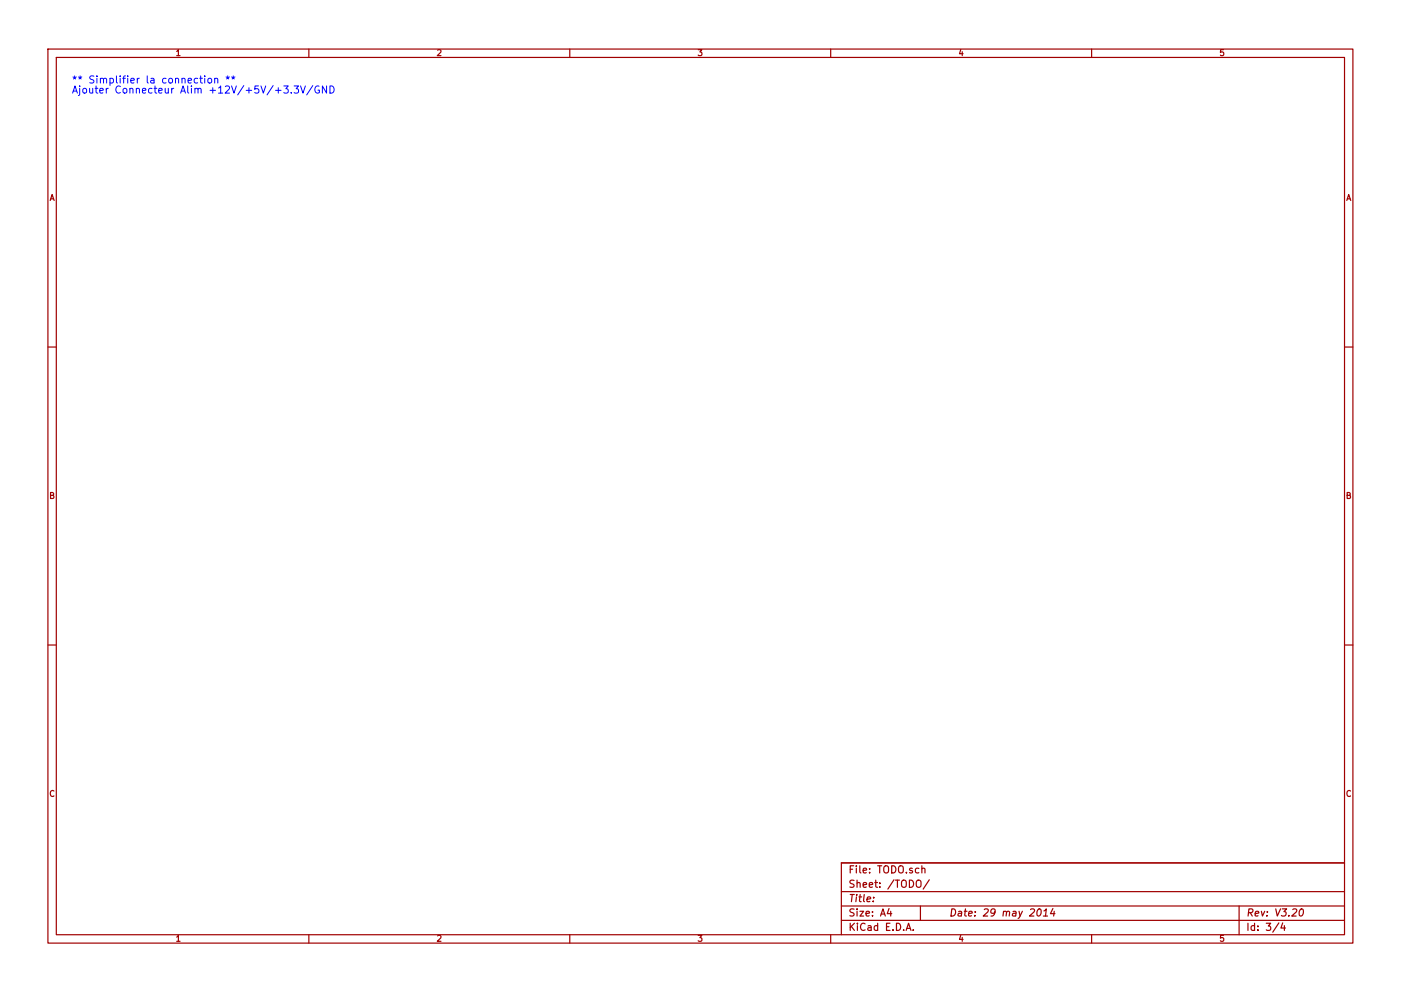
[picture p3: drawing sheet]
<svg xmlns="http://www.w3.org/2000/svg" width="297mm" height="210mm" viewBox="0 0 297 210" stroke-linecap="round" stroke-linejoin="round" font-family="sans-serif">
<g fill="none" stroke="#a00000" stroke-width=".25">
<path d="M10.2 10.4h276.6v189.7h-276.6zM11.9 12.2h273.2v186.1h-273.2zM65.5 10.4v1.8M120.8 10.4v1.8M176.1 10.4v1.8M231.4 10.4v1.8M10.2 73.6h1.7M285.1 73.6h1.7M10.2 136.8h1.7M285.1 136.8h1.7M65.5 198.3v1.8M120.8 198.3v1.8"/>
<path d="M176.1 198.3v1.8M178.4 189.2h106.7M178.4 195.3h106.7M178.4 192.2h106.7M185.2 190.4v.1M188.5 192.8l-.4 1h1M188.8 193.3v1.1M192.1 197.4l.5-1.5 .5 1.5M192.3 197h.7M193.6 197.3v.1M194.3 187a.5 .5 0 0 1 .6-.3 .5 .5 0 0 1 .4 .5l-.1 .9-.3 .2a.53 .53 0 0 1-.6-.5zM195.1 192.2v3.1"/>
<path d="M195.5 184.3a.36 .36 0 0 1 .6 .1v.8M195.5 183.7v1.5M197 186.7l-1.3 1.9M220.1 193l.2-.2a.78 .78 0 0 1 .6 .7 .78 .78 0 0 1-.4 .7l-.4 .2-.2-.3v-.7zM221.2 194.4h.9M221.3 193.3l.5-.5-.1 1.6M223.2 192.8l-.5 1h1M223.5 193.3l-.1 1.1M231.4 198.3v1.8M262.7 192.2v6.1M271.1 195.8l-1.3 2M272 195.8l-.4 1.1h.9"/>
<path d="M272.3 196.4v1M275.7 193l.2-.2a.78 .78 0 0 1 .6 .7 .78 .78 0 0 1-.4 .7l-.4 .2-.2-.3v-.7zM285.1 183.1h-106.7v15.2"/>
</g>
<g fill="none" stroke="#00f" stroke-width=".21">
<path d="M42.3 16.6h.6M42.5 16.1v1.3l.4 .2M43.4 16.1v.2M43.4 16.6v1M44.1 16.8l.3-.2 .4 .2v.7l-.2 .1-.5-.1zM45.5 16.8l.1-.1a.36 .36 0 0 1 .6 .1v.8M45.5 16.6v1M47.9 16.3l.4 .2 .3-.2M48.1 16.8l.2-.3 .2 .3M48.3 16.1v.4M49.1 16.3l.4 .2 .3-.2M49.2 16.8l.3-.3 .2 .3"/>
<path d="M49.5 16.1v.4M60.2 18.2h.9l-.5 .6 .4 .2v.6l-.2 .2-.6-.2M61.7 19.6v.2M62.4 18.2h.9l-.5 .6 .4 .2v.6l-.2 .2-.6-.2M63.7 18.2l.5 1.6 .5-1.6M66.3 18.2l-1.3 1.9M67.6 18.3a.7 .7 0 0 0-.9 .7 .7 .7 0 0 0 1 .6v-.5h-.3M69.2 18.2v1.6l-.8-1.6v1.6M70 18.2a.77 .77 0 0 1 .8 .8 .77 .77 0 0 1-.8 .8z"/>
</g>
<g font-size="2.1" fill="#00f">
<text x="15.2" y="17.8">** Simplifier la connection **</text>
<text x="15.2" y="19.9">Ajouter Connecteur Alim +12V/+5V/+3.3V/GND</text>
</g>
<g font-size="2.1" fill="#a00000">
<text x="179.9" y="185.4">File: TODO.sch</text>
<text x="179.9" y="191.5">Title:</text>
<text x="179.9" y="188.4">Sheet: /TODO/</text>
<text x="179.9" y="197.6">KiCad E.D.A.</text>
<text x="179.9" y="194.5">Size: A4</text>
<text x="201.2" y="194.5">Date: 29 may 2014</text>
<text x="264.2" y="194.5">Rev: V3.20</text>
<text x="264.2" y="197.6">Id: 3/4</text>
</g>
<g font-size="1.8" fill="#a00000">
<text x="37.3" y="11.9">1</text>
<text x="92.7" y="11.9">2</text>
<text x="148" y="11.9">3</text>
<text x="203.3" y="11.9">4</text>
<text x="258.6" y="11.9">5</text>
<text x="10.4" y="42.7">A</text>
<text x="285.3" y="42.7">A</text>
<text x="10.4" y="105.9">B</text>
<text x="285.3" y="105.9">B</text>
<text x="10.4" y="169.1">C</text>
<text x="285.3" y="169.1">C</text>
<text x="37.3" y="199.8">1</text>
<text x="92.7" y="199.8">2</text>
<text x="148" y="199.8">3</text>
<text x="203.3" y="199.8">4</text>
<text x="258.6" y="199.8">5</text>
</g>
</svg>
